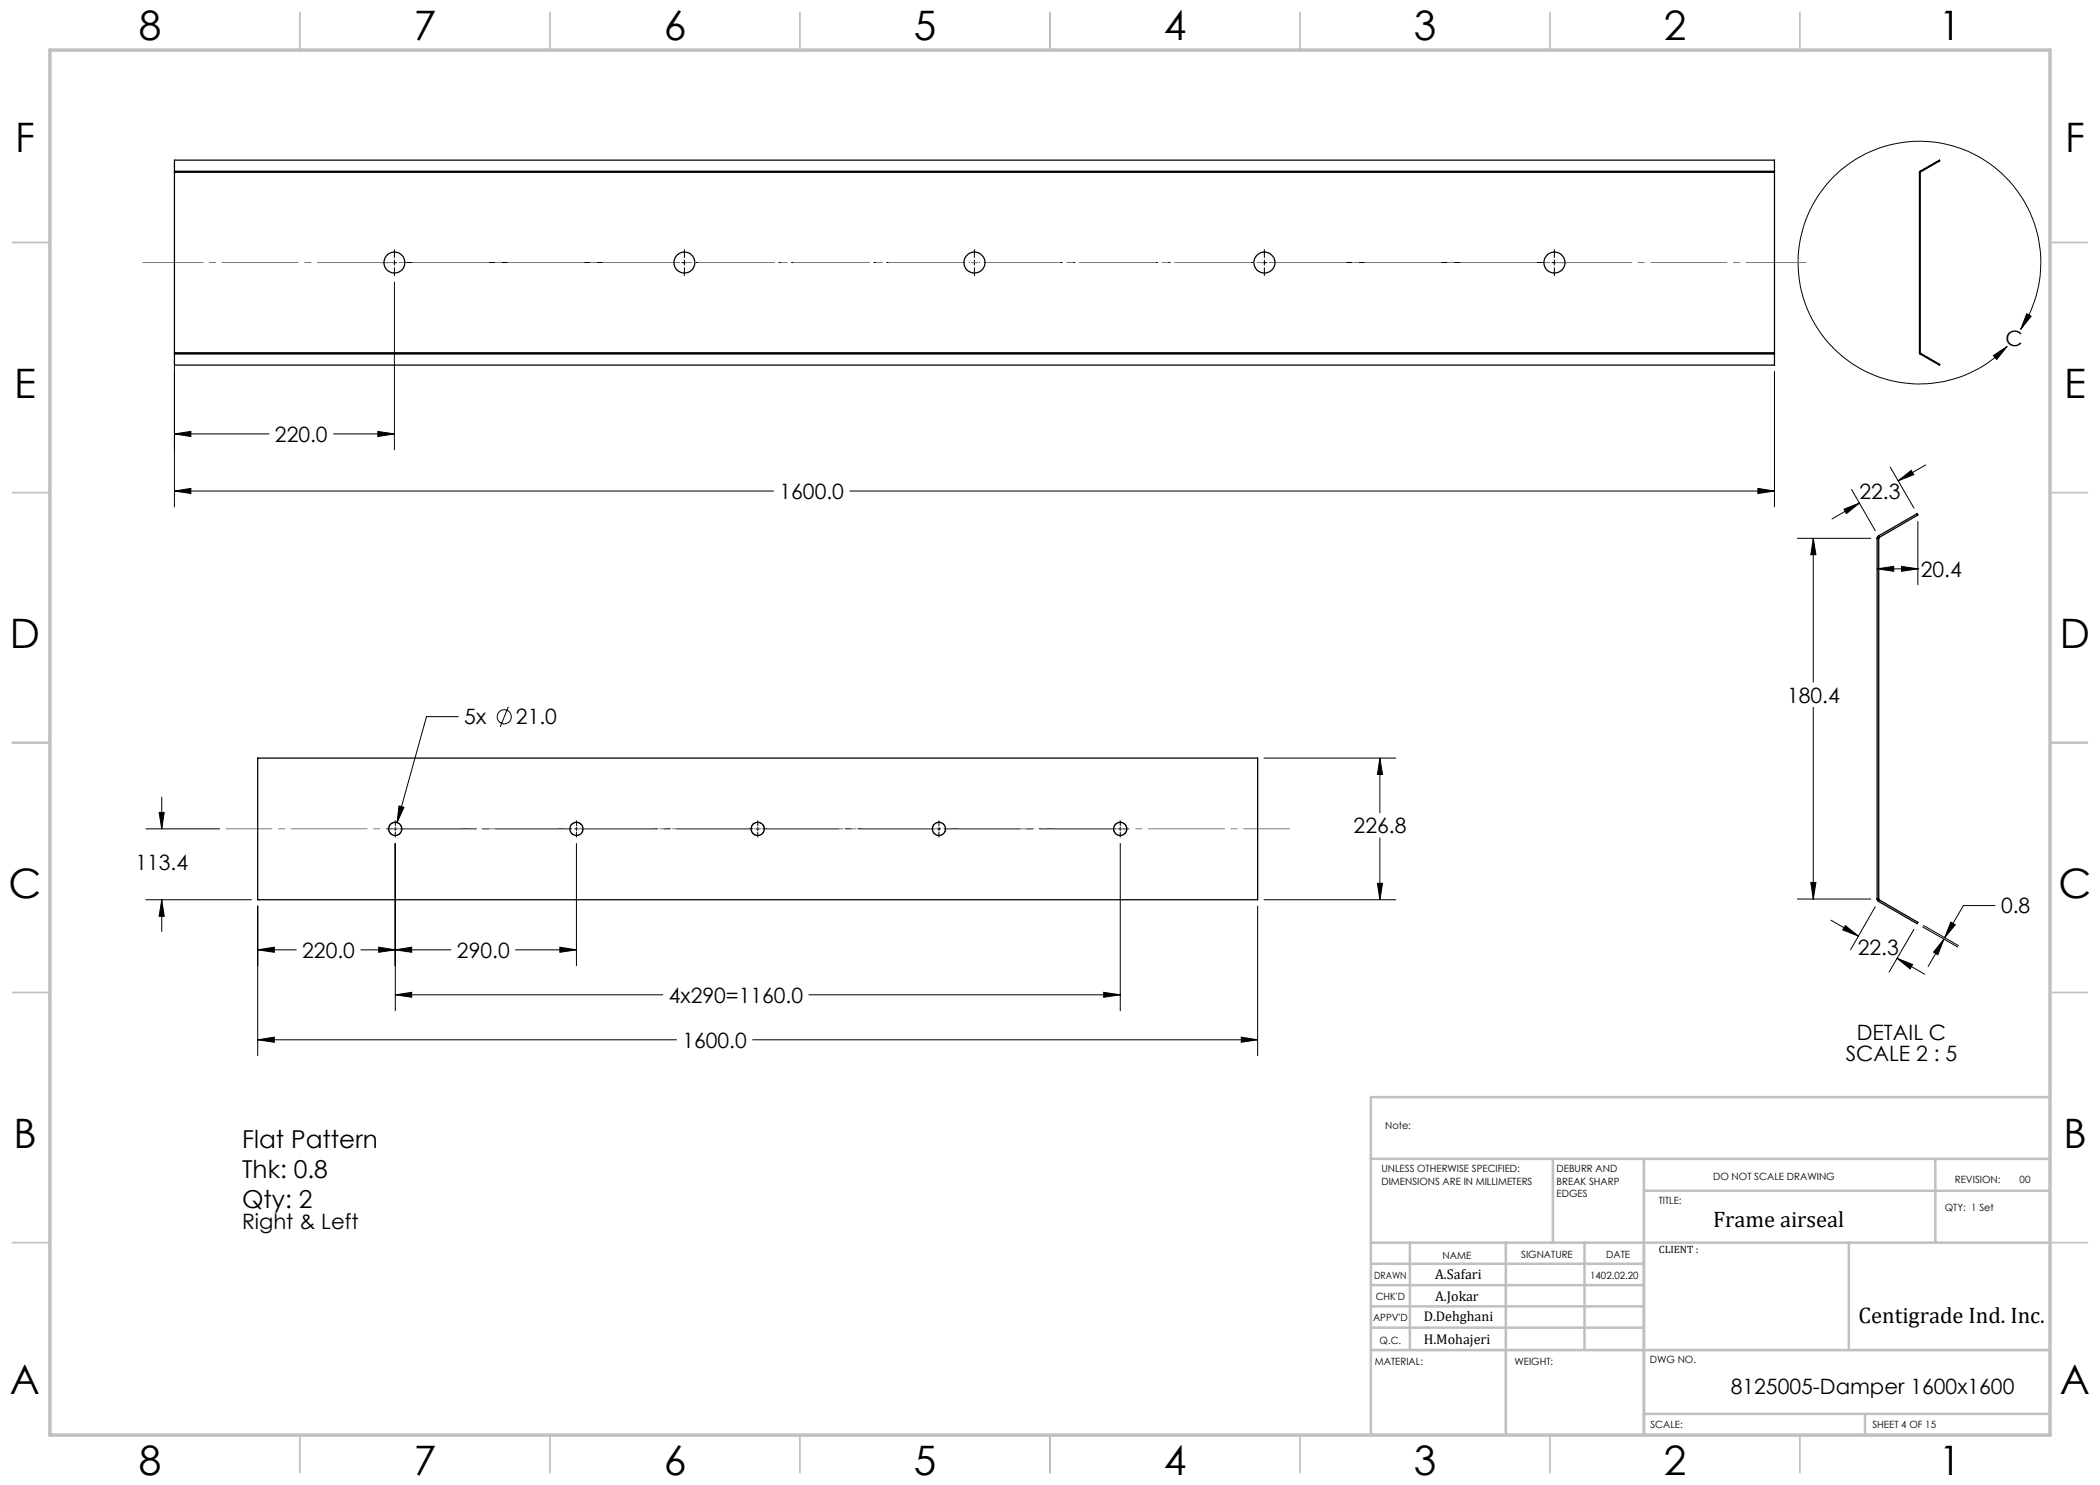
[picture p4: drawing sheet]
<svg xmlns="http://www.w3.org/2000/svg" width="420mm" height="297mm" viewBox="0 0 420 297" stroke-linecap="round" stroke-linejoin="round" font-family="sans-serif">
<g fill="none" stroke="#000" stroke-width=".2">
<path d="M76.3 52.5h1.6M78.4 52.5h1M78.9 56.4v33.6M78.9 49.9v1.6M78.9 52v1M78.9 53.5v1.6M136.4 52.5h1M136.9 49.9v1.6M136.9 52v1M136.9 53.5v1.6M194.4 52.5h1M194.9 49.9v1.6"/>
<path d="M194.9 52v1M194.9 53.5v1.6M252.4 52.5h1M252.9 49.9v1.6M252.9 52v1M252.9 53.5v1.6M310.4 52.5h1M310.9 49.9v1.6M310.9 52v1M310.9 53.5v1.6M311.9 52.5h1.6M34.9 72.1v29.3"/>
<path d="M354.9 74.3v27.1M398.7 71.1l2.7-1.8-2.1 2.6zM404.1 65.9a24.3 24.3 0 0 0-16.4-37.3 24.3 24.3 0 0 0-27.2 30.4 24.3 24.3 0 0 0 38.9 12.2l2-1.9M405.3 62.8l.9 .4-2.1 2.7zM34.9 86.8l3.3-.5v1zM34.9 98.2l3.3-.5v1zM34.9 86.8h18.9M34.9 98.2h119.8M66.7 86.8h12.2M75.6 86.3l3.3 .5-3.3 .5zM170 98.2h184.9M351.6 97.7l3.3 .5-3.3 .5z"/>
<path d="M370.3 97.9l4.7 8.2M378 93.4l4.8 8.2M379.6 96.2l2.6-2.1 .6 .8zM385.1 93l-5.5 3.2M359.5 107.7h14.7M362.7 107.7l.5 3.2h-1zM362.7 107.7v28.7M368.8 101.8l3.1-1.2-2.6 2.1zM371.9 100.6l-5.5 3.2M375.4 113.8l3.3-.5v1zM375.4 113.8h8.2M380.3 113.3l3.3 .5-3.3 .5z"/>
<path d="M383.6 104.3v12.6M383.6 113.8h.1M32.3 159.4v6.4M91.7 143.3h-6.4l-5.9 21.2M101.7 141.4l-1.7 4M252.8 151.6h26.4M276 151.6l.5 3.3h-1zM276 151.6v11M362.7 141.5v38.3M29.2 165.8h14.7M29.2 179.9h21.1M31.8 162.5h1l-.5 3.3z"/>
<path d="M32.3 179.9l.5 3.4h-1zM32.3 179.9v6.4M77.4 165.8h1M78.7 165.8h.7M79.1 168.7v33.4M79.1 164.1v1M79.1 165.4v.7M79.1 166.4v1M79.8 161.2l1 .3-1.4 3zM115 165.8h.6M115.3 168.7v24.4M115.3 164.1v1"/>
<path d="M115.3 165.4v.7M115.3 166.4v1M151.2 165.8h.7M151.6 164.1v1M151.6 165.4v.7M151.6 166.4v1M187.5 165.8h.6M187.8 164.1v1M187.8 165.4v.7M187.8 166.4v1M223.7 165.8h.7M224 164.1v1"/>
<path d="M224 165.4v.7M224 166.4v1M224 168.7v33.4M224.7 165.8h1M252.8 179.9h26.4M275.5 176.7h1l-.5 3.2zM276 167.6v12.3M359.5 179.8h14.7M362.2 176.5h1l-.5 3.3zM51.5 190l3.4-.6v1.1zM51.5 181.2v29.9M51.5 190h7.8"/>
<path d="M72.2 190h18M75.7 189.4l3.4 .6-3.4 .5zM79.1 190l3.2-.6v1.1zM79.1 199l3.2-.5v1zM79.1 199h53.5M103.1 190h12.2M112 189.4l3.3 .6-3.3 .5zM161.8 199h62.2M220.7 198.5l3.3 .5-3.3 .5zM251.5 181.2v29.9M366.2 184l5.5 3.2M369.1 185.1l2.6 2.1-3.2-1.2z"/>
<path d="M375 181.4l-4.9 8.6M379.4 191.7l3.1 1.2-.5 .9zM379.4 191.7l5.5 3.1M382.8 185.8l-5 8.6M384.5 185.4l7 4M384.7 185.1l7 4M388.8 187.8l-1.2 3.2-.9-.6zM388.8 187.8l-3.2 5.5M390.2 184.4l.9 .6-2.2 2.5zM399 181.1h-6.3l-3.8 6.4M51.5 208l3.4-.6v1.1zM51.5 208h83.8"/>
<path d="M150.5 208h101M248.2 207.4l3.3 .6-3.3 .5z"/>
<circle cx="100.8" cy="143.4" r="1.42"/>
</g>
<path d="M135.9 52.5h-56M193.9 52.5h-56M251.9 52.5h-56M309.9 52.5h-56" fill="none" stroke="#000" stroke-width=".2" stroke-dasharray="15.2 1.3 1.3 1.3" stroke-dashoffset="-1.3"/>
<path d="M114.7 165.8h-35M150.9 165.8h-35M187.2 165.8h-35M223.4 165.8h-35" fill="none" stroke="#000" stroke-width=".2" stroke-dasharray="15.2 1.3 1.3 1.3" stroke-dashoffset="-.3"/>
<path d="M28.6 52.5h332.7" fill="none" stroke="#808080" stroke-width=".2" stroke-dasharray="15.2 1.3 1.3 1.3" stroke-dashoffset="3.2"/>
<path d="M45.2 165.8h212.7" fill="none" stroke="#808080" stroke-width=".2" stroke-dasharray="15.2 1.3 1.3 1.3" stroke-dashoffset="6"/>
<g fill="none" stroke="#c0c0c0" stroke-width=".35">
<path d="M60 2.5v7.5M110 2.5v7.5M160 2.5v7.5M210 2.5v7.5M260 2.5v7.5M310 2.5v7.5M360 2.5v7.5M2.5 48.5h7.5M410 48.5h7.5M2.5 98.5h7.5M410 98.5h7.5M2.5 148.5h7.5"/>
<path d="M410 148.5h7.5M2.5 198.5h7.5M410 198.5h7.5M2.5 248.5h7.5M410 248.5h7.5M60 287v7.5M110 287v7.5M160 287v7.5M210 287v7.5M260 287v7.5M310 287v7.5M360 287v7.5"/>
</g>
<g fill="none" stroke="#c0c0c0" stroke-width=".5">
<path d="M410 219.4h-135.8v67.4M274.2 231.8h135.8M310.6 231.8v16.7M328.8 231.8v55.2M328.8 238.2h81.2M387.1 231.8v16.7M274.2 248.5h135.8M274.2 257h54.6M274.2 252.8h54.6M282 248.5v21.5M301.2 248.5v38.3M316.9 248.5v21.5"/>
<path d="M369.8 248.5v21.5M274.2 265.5h54.6M274.2 261.3h54.6M274.2 270h135.8M328.8 282.8h81.2M373 282.8v4.2"/>
</g>
<path d="M10 10h400v277h-400z" fill="none" stroke="#c0c0c0" stroke-width=".7"/>
<g fill="#000">
<path d="M405.3 62.8l.9 .4-2.1 2.7zM398.7 71.1l2.7-1.8-2.1 2.6z"/>
<path d="M34.9 86.8l3.3-.5v1zM75.6 86.3l3.3 .5-3.3 .5zM34.9 98.2l3.3-.5v1zM351.6 97.7l3.3 .5-3.3 .5zM379.6 96.2l2.6-2.1 .6 .8zM368.8 101.8l3.1-1.2-2.6 2.1zM362.7 107.7l.5 3.2h-1zM362.2 176.5h1l-.5 3.3zM369.1 185.1l2.6 2.1-3.2-1.2zM379.4 191.7l3.1 1.2-.5 .9zM388.8 187.8l-1.2 3.2-.9-.6zM390.2 184.4l.9 .6-2.2 2.5zM375.4 113.8l3.3-.5v1zM380.3 113.3l3.3 .5-3.3 .5zM51.5 208l3.4-.6v1.1zM248.2 207.4l3.3 .6-3.3 .5zM32.3 179.9l.5 3.4h-1zM31.8 162.5h1l-.5 3.3zM276 151.6l.5 3.3h-1zM275.5 176.7h1l-.5 3.2zM79.8 161.2l-.4 3.3 1.4-3zM51.5 190l3.4-.6v1.1zM75.7 189.4l3.4 .6-3.4 .5zM112 189.4l3.3 .6-3.3 .5zM79.1 190l3.2-.6v1.1zM79.1 199l3.2-.5v1zM220.7 198.5l3.3 .5-3.3 .5z"/>
</g>
<g fill="none" stroke="#000" stroke-width=".25">
<path d="M34.9 34.3v.2M34.9 34.3v-2.3h320v2.3M34.9 34.5v36.1M34.9 34.5h320M34.9 34.3h320M354.9 34.3v.2M354.9 34.5v36.1M383.9 34.5h.1M383.9 34.5v36.1M384 34.3l-.1 .2M384 34.5v36.1M384 34.3l.1 .1"/>
<path d="M384 34.3l3.9-2.3v.2l-3.8 2.2M384.1 34.4l-.1 .1M34.9 70.6v.2M34.9 70.6h320M34.9 70.8v2.2h320v-2.2M34.9 70.8h320M354.9 70.6v.2M383.9 70.6l.1 .2M383.9 70.6h.1M384 70.6l.1 .1M384.1 70.7l-.1 .1M384.1 70.7l3.8 2.2v.1l-3.9-2.2"/>
<path d="M375.4 107.7h.3M375.4 107.7v72.1M375.7 107.2l-.3 .5M375.7 107.2l.1 .3M375.7 107.2l7.7-4.5 .2 .3-7.8 4.5M375.7 107.7v72.1M375.8 107.5l-.1 .2M51.5 151.6h200v28.3h-200zM375.4 179.8l.3 .5M375.4 179.8h.3M375.7 179.8l.1 .2M375.8 180l-.1 .3"/>
<path d="M375.8 180l7.8 4.5-.2 .2-7.7-4.4"/>
<circle cx="78.9" cy="52.5" r="2.11"/>
<circle cx="136.9" cy="52.5" r="2.11"/>
<circle cx="194.9" cy="52.5" r="2.11"/>
<circle cx="252.9" cy="52.5" r="2.11"/>
<circle cx="310.9" cy="52.5" r="2.11"/>
<circle cx="79" cy="165.8" r="1.31"/>
<circle cx="115.3" cy="165.8" r="1.31"/>
<circle cx="151.5" cy="165.8" r="1.32"/>
<circle cx="187.8" cy="165.8" r="1.31"/>
<circle cx="224" cy="165.8" r="1.31"/>
</g>
<g font-size="8.1">
<text x="27.8" y="8">8</text>
<text x="82.8" y="8">7</text>
<text x="132.8" y="8">6</text>
<text x="182.8" y="8">5</text>
<text x="232.8" y="8">4</text>
<text x="282.8" y="8">3</text>
<text x="332.8" y="8">2</text>
<text x="387.8" y="8">1</text>
<text x="3" y="30.4">F</text>
<text x="413" y="30.4">F</text>
<text x="2.8" y="79.6">E</text>
<text x="412.8" y="79.6">E</text>
<text x="2" y="129.6">D</text>
<text x="412" y="129.6">D</text>
<text x="1.7" y="179.6">C</text>
<text x="411.7" y="179.6">C</text>
<text x="2.7" y="229.6">B</text>
<text x="412.7" y="229.6">B</text>
<text x="2" y="278.9">A</text>
<text x="412" y="278.9">A</text>
<text x="27.8" y="295">8</text>
<text x="82.8" y="295">7</text>
<text x="132.8" y="295">6</text>
<text x="182.8" y="295">5</text>
<text x="232.8" y="295">4</text>
<text x="282.8" y="295">3</text>
<text x="332.8" y="295">2</text>
<text x="387.8" y="295">1</text>
</g>
<g font-size="4.9">
<text x="48.4" y="229.7">Flat Pattern</text>
<text x="48.4" y="235.6">Thk: 0.8</text>
<text x="48.4" y="241.6">Qty: 2</text>
</g>
<g font-size="4.5">
<text x="342.6" y="245.3">Frame airseal</text>
<text x="371.7" y="264.6">Centigrade Ind. Inc.</text>
</g>
<g font-size="4.2">
<text x="401.1" y="69.1">C</text>
<text x="55" y="88.4">220.0</text>
<text x="155.9" y="99.8">1600.0</text>
<text x="371.9" y="99.9">22.3</text>
<text x="384.2" y="115.4">20.4</text>
<text x="357.4" y="140.5">180.4</text>
<text x="92.9" y="144.9">5x</text>
<text x="103.2" y="144.9">21.0</text>
<text x="270.7" y="166.7">226.8</text>
<text x="27.1" y="174.1">113.4</text>
<text x="400.2" y="182.7">0.8</text>
<text x="60.4" y="191.5">220.0</text>
<text x="91.4" y="191.5">290.0</text>
<text x="371.6" y="191.1">22.3</text>
<text x="133.8" y="200.5">4x290=1160.0</text>
<text x="136.5" y="209.5">1600.0</text>
<text x="371.4" y="208">DETAIL C</text>
<text x="369.2" y="212.2">SCALE 2 : 5</text>
<text x="48.4" y="245.9">Right &amp; Left</text>
<text x="346.2" y="278.8">8125005-Damper 1600x1600</text>
</g>
<g font-size="2.8">
<text x="287" y="255.9">A.Safari</text>
<text x="287" y="260.1">A.Jokar</text>
<text x="284.7" y="264.2">D.Dehghani</text>
<text x="284.7" y="268.7">H.Mohajeri</text>
</g>
<text font-size="2.1" x="331.8" y="250.7">CLIENT :</text>
<g font-size="2">
<text x="277" y="225.8">Note:</text>
<text x="276.3" y="234.5">UNLESS OTHERWISE SPECIFIED:</text>
<text x="276.3" y="237">DIMENSIONS ARE IN MILLIMETERS</text>
<text x="311.3" y="234.5">DEBURR AND</text>
<text x="311.3" y="237">BREAK SHARP</text>
<text x="311.3" y="239.5">EDGES</text>
<text x="342.6" y="236">DO NOT SCALE DRAWING</text>
<text x="391" y="236.6">REVISION:</text>
<text x="403.9" y="236.6">00</text>
<text x="331.8" y="240.8">TITLE:</text>
<text x="389" y="242.2">QTY: 1 Set</text>
<text x="288.5" y="251.7">NAME</text>
<text x="304.2" y="251.7">SIGNATURE</text>
<text x="321.2" y="251.7">DATE</text>
<text x="274.8" y="255.9">DRAWN</text>
<text x="318" y="255.9">1402.02.20</text>
<text x="275.1" y="260.1">CHK'D</text>
<text x="274.6" y="264.2">APPV'D</text>
<text x="275.9" y="268.7">Q.C.</text>
<text x="275" y="273">MATERIAL:</text>
<text x="302.9" y="273">WEIGHT:</text>
<text x="330" y="272.5">DWG NO.</text>
<text x="330.1" y="285.6">SCALE:</text>
<text x="374.5" y="285.6">SHEET 4 OF 15</text>
</g>
</svg>
